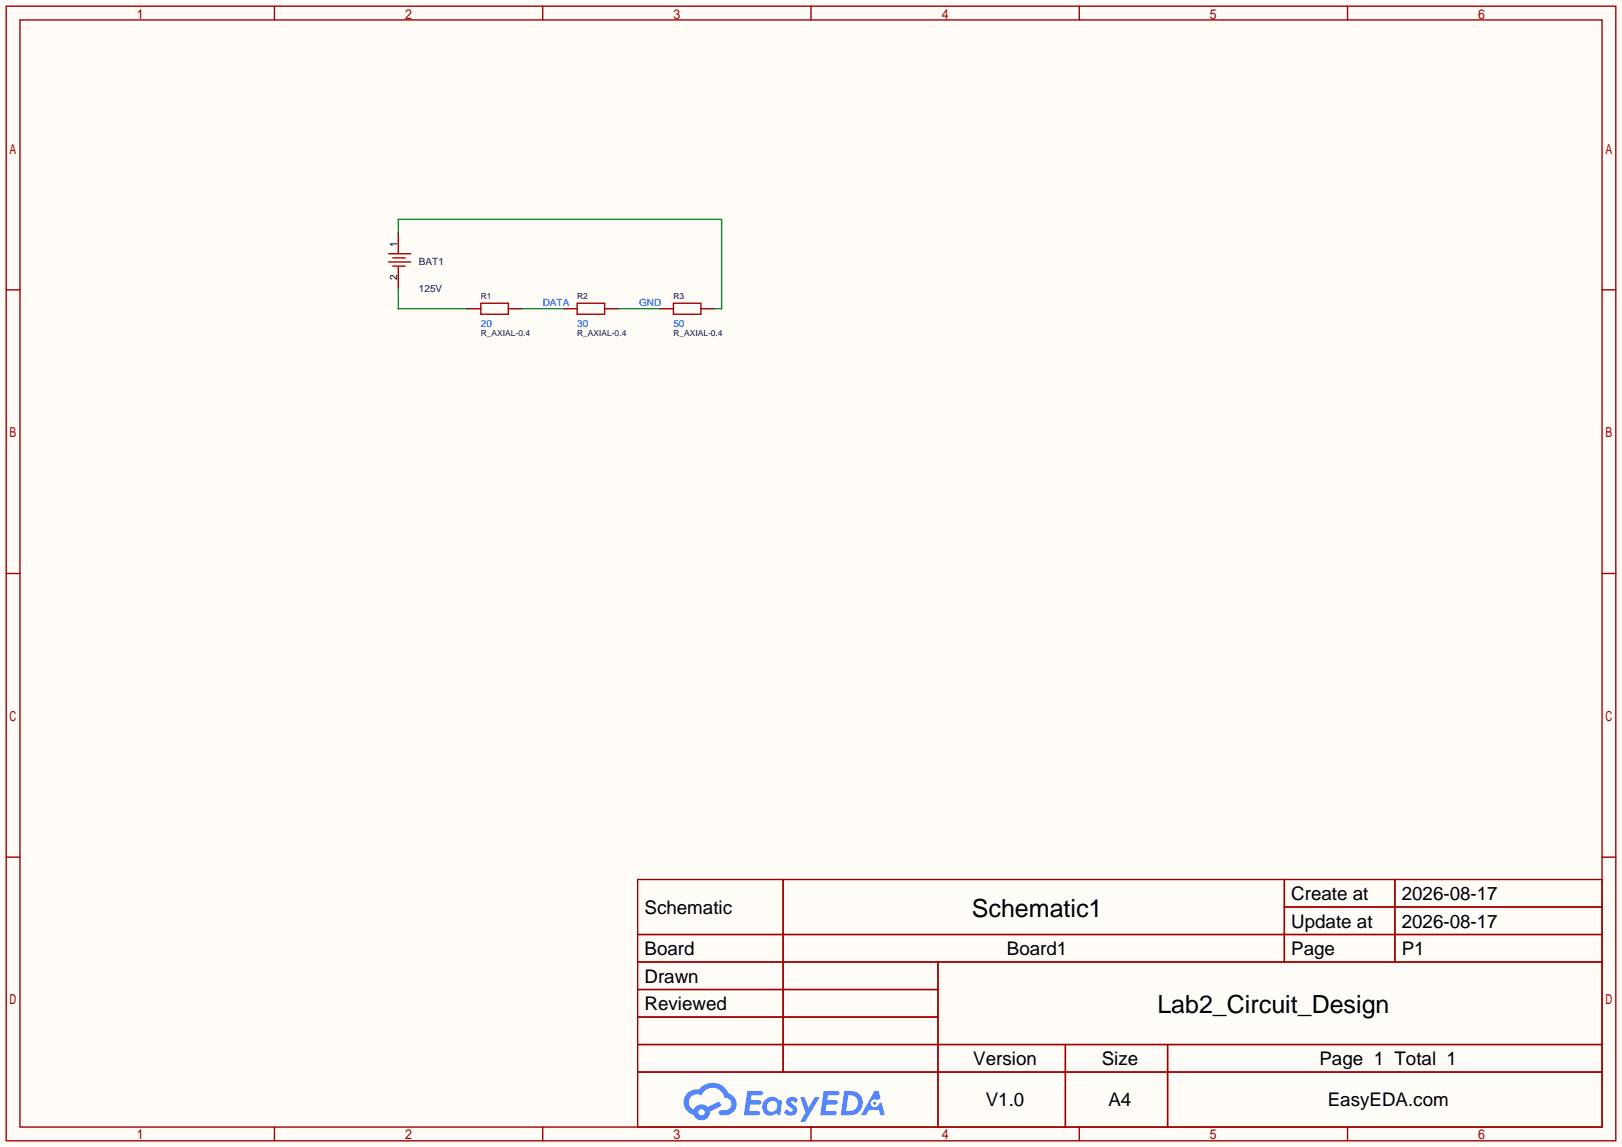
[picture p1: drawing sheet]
<svg xmlns="http://www.w3.org/2000/svg" width="299mm" height="212mm" viewBox="0 0 299 212" stroke-linecap="round" stroke-linejoin="round" font-family="sans-serif">
<path d="M0 0h299.5v211.8h-299.5z" fill="#fffcf7"/>
<g fill="none" stroke="#a10000" stroke-width=".25">
<path d="M1.1 1.1h297.2v209.6h-297.2zM3.7 3.7h292.1v204.5h-292.1zM50.7 1.1v2.6M100.2 1.1v2.6M149.7 1.1v2.6M199.3 1.1v2.6M248.8 1.1v2.6M1.1 53.5h2.6M295.8 53.5h2.5M1.1 105.9h2.6M295.8 105.9h2.5M1.1 158.3h2.6"/>
<path d="M295.8 158.3h2.5M117.7 162.4h178.1v45.8h-178.1zM117.7 172.6h178.1M117.7 177.7h178.1M144.6 162.4v35.6M173.2 177.7v30.5M237.1 162.4v15.3M237.1 167.5h58.7M257.5 162.4v15.3M117.7 182.8h55.5M117.7 192.9h178.1M117.7 187.8h55.5"/>
<path d="M117.7 198h178.1M196.7 192.9v15.3M215.6 192.9v15.3M50.7 208.2v2.5M100.2 208.2v2.5M149.7 208.2v2.5M199.3 208.2v2.5M248.8 208.2v2.5"/>
</g>
<g fill="#5487ff">
<path d="M145.5 202.8a1.3 1.3 0 0 1 1.8 .3l-.4 .6a.54 .54 0 0 0-.9-.2l.1 .2a1.58 1.58 0 0 1 1.1 1.6 1.43 1.43 0 0 1-2.5 .1l.5-.6a.64 .64 0 0 0 .5 .5 .64 .64 0 0 0 .7-.3l-.2-.2a1.6 1.6 0 0 1-1-1.6z"/>
<path d="M147.7 202.7h.9l.7 1.9 1.1-1.9h.9l-2.7 4.5h-.9l1-1.7z"/>
<path d="M138 201.5h1.6a1.31 1.31 0 0 1 1.2 .2 .4 .4 0 0 1-.3 .6h-1.8l-.1 .9h1.6a.4 .4 0 0 1 .4 .4 .4 .4 0 0 1-.4 .4h-1.7l-.2 1.2h.8a1.23 1.23 0 0 1 1.2 .2 .39 .39 0 0 1-.3 .6h-2.7z"/>
<path d="M152.1 201.5h1.6a1.32 1.32 0 0 1 1.3 .2 .39 .39 0 0 1-.4 .6h-1.7l-.2 .9h1.7a.4 .4 0 0 1 .3 .4 .4 .4 0 0 1-.4 .4h-1.7l-.2 1.2h.8a1.23 1.23 0 0 1 1.2 .2 .39 .39 0 0 1-.3 .6h-2.7z"/>
<path d="M161.5 201.5h.7l.4 1.3-.7 .4a.75 .75 0 0 0-1.1 .3 .75 .75 0 0 0 .5 1 .75 .75 0 0 0 .9-.6l.6-.3 .6 2.4h-.9l-.2-1h-1.9l-.5 1h-.9z"/>
<path d="M155.9 201.5l-.7 4.5h1.5a2.27 2.27 0 0 0 2.6-2.3 2.27 2.27 0 0 0-2.7-2.2zM156.6 202.3a1.5 1.5 0 0 1 1.8 1.5 1.5 1.5 0 0 1-1.9 1.4h-.3z"/>
<path d="M141.3 203.1a1.62 1.62 0 0 0-.4 2.1 1.62 1.62 0 0 0 2 .7l.4-.3 .3 .3 .5 .1 .3-2.5-.2-.3h-.4a1.58 1.58 0 0 0-2.5-.1zM141.9 203.6a.99 .99 0 0 1 1.6 .3 .99 .99 0 0 1-.9 1.4 .94 .94 0 0 1-1-.5 .94 .94 0 0 1 .3-1.2z"/>
<path d="M126.9 201.9a2.37 2.37 0 0 0 1.2 4 1.54 1.54 0 0 0 1.7 1 1.54 1.54 0 0 0 1.3-1.6l2.1-1.1-.5-.8-2 1.1a1.57 1.57 0 0 0-2.6 .4 1.5 1.5 0 0 1-.8-2.1 1.5 1.5 0 0 1 2.2-.5 2.23 2.23 0 0 1 2.3-1.4 2.23 2.23 0 0 1 2 1.8 1.16 1.16 0 0 1 1.2 1.1 1.16 1.16 0 0 1-1 1.3h-.7a.47 .47 0 0 0-.6 .3 .47 .47 0 0 0 .4 .6 2.23 2.23 0 0 0 2.3-.7 2.23 2.23 0 0 0 .4-2.3 2.16 2.16 0 0 0-1.3-1.1 3.2 3.2 0 0 0-5.4-.7l-1.2 .1zM129 205.4a.58 .58 0 0 1 1.1 0 .58 .58 0 0 1-1.1 0z"/>
<circle cx="161.5" cy="203.8" r=".28"/>
</g>
<path d="M71.8 46.9h4M71.8 48.4h4M72.5 47.6h2.3M72.5 49.1h2.3M88.8 56h5.1v2h-5.1zM106.6 56h5v2h-5zM124.3 56h5.1v2h-5.1z" fill="none" stroke="#a10000" stroke-width=".25"/>
<path d="M73.5 43.1v3.8M73.5 49.4v3.8M86.2 57h2.6M93.9 57h2.5M104 57h2.6M111.6 57h2.6M121.8 57h2.5M129.4 57h2.6" fill="none" stroke="#870000" stroke-width=".25"/>
<path d="M73.5 53.2v3.8h12.7M73.5 43.1v-2.6h59.7v16.5h-1.2M96.4 57h7.6M114.2 57h7.6" fill="none" stroke="#008700" stroke-width=".25"/>
<g font-size="4.6">
<text x="179.4" y="169.4">Schematic1</text>
<text x="213.7" y="187.1">Lab2_Circuit_Design</text>
</g>
<g font-size="3.5">
<text x="238.4" y="166.2">Create at</text>
<text x="258.8" y="166.2">2026-08-17</text>
<text x="119" y="168.8">Schematic</text>
<text x="238.4" y="171.3">Update at</text>
<text x="258.8" y="171.3">2026-08-17</text>
<text x="119" y="176.4">Board</text>
<text x="185.9" y="176.4">Board1</text>
<text x="238.4" y="176.4">Page</text>
<text x="258.8" y="176.4">P1</text>
<text x="119" y="181.5">Drawn</text>
<text x="119" y="186.6">Reviewed</text>
<text x="179.7" y="196.7">Version</text>
<text x="203.4" y="196.7">Size</text>
<text x="243.6" y="196.7">Page 1 Total 1</text>
<text x="182" y="204.3">V1.0</text>
<text x="204.7" y="204.3">A4</text>
<text x="245.1" y="204.3">EasyEDA.com</text>
</g>
<g font-size="1.8">
<text x="73.3" y="45.6" transform="rotate(-90 73.3 45.6)">1</text>
<text x="73.3" y="51.7" transform="rotate(-90 73.3 51.7)">2</text>
</g>
<g font-size="1.8" fill="#000080">
<text x="77.3" y="48.9">BAT1</text>
<text x="77.3" y="54">125V</text>
</g>
<g font-size="1.8" fill="#00f">
<text x="100.2" y="56.6">DATA</text>
<text x="118" y="56.6">GND</text>
<text x="88.8" y="60.4">20</text>
<text x="106.6" y="60.4">30</text>
<text x="124.3" y="60.4">50</text>
</g>
<g font-size="1.6" fill="#000080">
<text x="88.8" y="55.3">R1</text>
<text x="106.6" y="55.3">R2</text>
<text x="124.3" y="55.3">R3</text>
<text x="88.8" y="62.1">R_AXIAL-0.4</text>
<text x="106.6" y="62.1">R_AXIAL-0.4</text>
<text x="124.3" y="62.1">R_AXIAL-0.4</text>
</g>
</svg>
